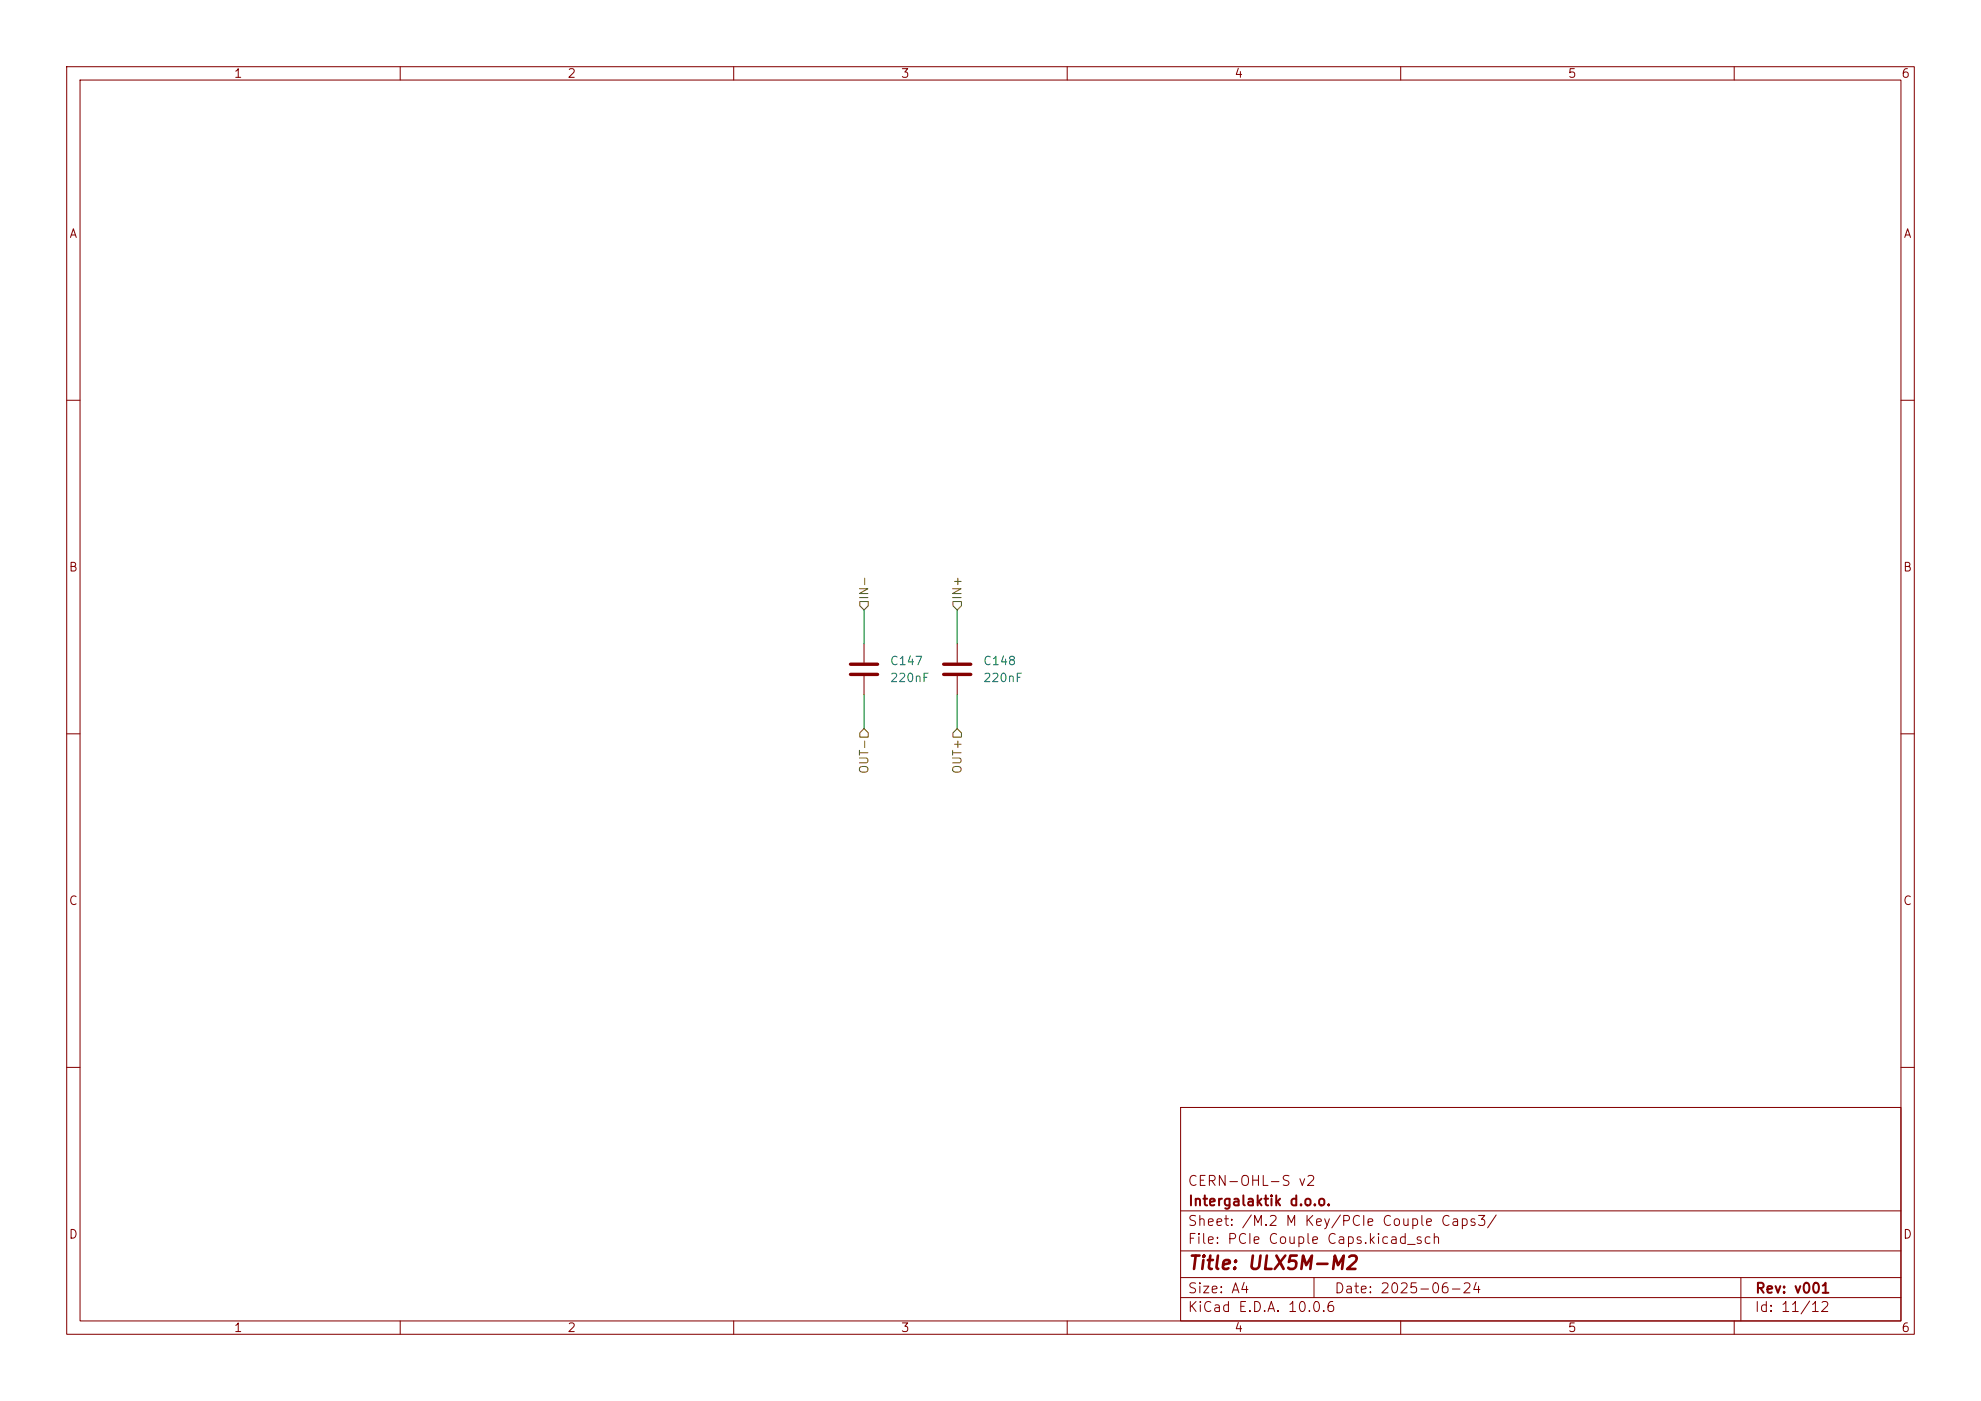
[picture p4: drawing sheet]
<svg xmlns="http://www.w3.org/2000/svg" width="297mm" height="210mm" viewBox="0 0 297 210" stroke-linecap="round" stroke-linejoin="round" font-family="sans-serif">
<g fill="none" stroke="#840000" stroke-width=".15">
<path d="M10 10h277v190h-277zM12 12h273v186h-273zM60 10v2M110 10v2M160 10v2M210 10v2M260 10v2M10 60h2M285 60h2M129.5 96.5v2.8M143.5 96.5v2.8M10 110h2"/>
<path d="M129.5 101.3v2.8M143.5 101.3v2.8M285 110h2M10 160h2M177 166h108v32h-108zM285 160h2M60 198v2M110 198v2M160 198v2M177 194.5h108M177 191.5h108M177 187.5h108"/>
<path d="M177 181.5h108M197 191.5v3M210 198v2M260 198v2M261 191.5v6.5"/>
</g>
<path d="M127.5 99.6h4.1M141.5 99.6h4M127.5 101.1h4.1M141.5 101.1h4" fill="none" stroke="#840000" stroke-width=".51"/>
<path d="M128.9 90.2h1.3v.6l-.7 .6-.6-.6zM142.9 90.2h1.2v.6l-.6 .6-.6-.6zM129.5 109.2l.7 .7v.6h-1.3v-.6zM142.9 109.9l.6-.7 .6 .7v.6h-1.2z" fill="none" stroke="#725600" stroke-width=".15"/>
<path d="M129.5 91.4v5.1M143.5 91.4v5.1M129.5 104.1v5.1M143.5 104.1v5.1" fill="none" stroke="#009600" stroke-width=".15"/>
<text font-size="2" fill="#840000" x="178" y="190.8">Title: ULX5M-M2</text>
<g font-size="1.5" fill="#840000">
<text x="178" y="178.1">CERN-OHL-S v2</text>
<text x="178" y="184.1">Sheet: /M.2 M Key/PCIe Couple Caps3/</text>
<text x="178" y="181.1">Intergalaktik d.o.o.</text>
<text x="178" y="186.8">File: PCIe Couple Caps.kicad_sch</text>
<text x="178" y="197">KiCad E.D.A. 10.0.6</text>
<text x="178" y="194.2">Size: A4</text>
<text x="200" y="194.2">Date: 2025-06-24</text>
<text x="263" y="197">Id: 11/12</text>
<text x="263" y="194.2">Rev: v001</text>
</g>
<g font-size="1.3" fill="#840000">
<text x="35" y="12">1</text>
<text x="85" y="12">2</text>
<text x="135" y="12">3</text>
<text x="185" y="12">4</text>
<text x="235" y="12">5</text>
<text x="285" y="12">6</text>
<text x="10.3" y="36">A</text>
<text x="285.3" y="36">A</text>
<text x="10.2" y="86">B</text>
<text x="285.2" y="86">B</text>
<text x="10.2" y="136">C</text>
<text x="285.2" y="136">C</text>
<text x="10.2" y="186">D</text>
<text x="285.2" y="186">D</text>
<text x="35" y="200">1</text>
<text x="85" y="200">2</text>
<text x="135" y="200">3</text>
<text x="185" y="200">4</text>
<text x="235" y="200">5</text>
<text x="285" y="200">6</text>
</g>
<g font-size="1.3" fill="#725600">
<text x="130.5" y="90" transform="rotate(-90 130.5 90)">IN-</text>
<text x="144.5" y="90" transform="rotate(-90 144.5 90)">IN+</text>
<text x="130.5" y="116.1" transform="rotate(-90 130.5 116.1)">OUT-</text>
<text x="144.5" y="116.1" transform="rotate(-90 144.5 116.1)">OUT+</text>
</g>
<g font-size="1.3" fill="#006464">
<text x="133.3" y="100">C147</text>
<text x="147.3" y="100">C148</text>
<text x="133.3" y="102.6">220nF</text>
<text x="147.3" y="102.6">220nF</text>
</g>
</svg>
